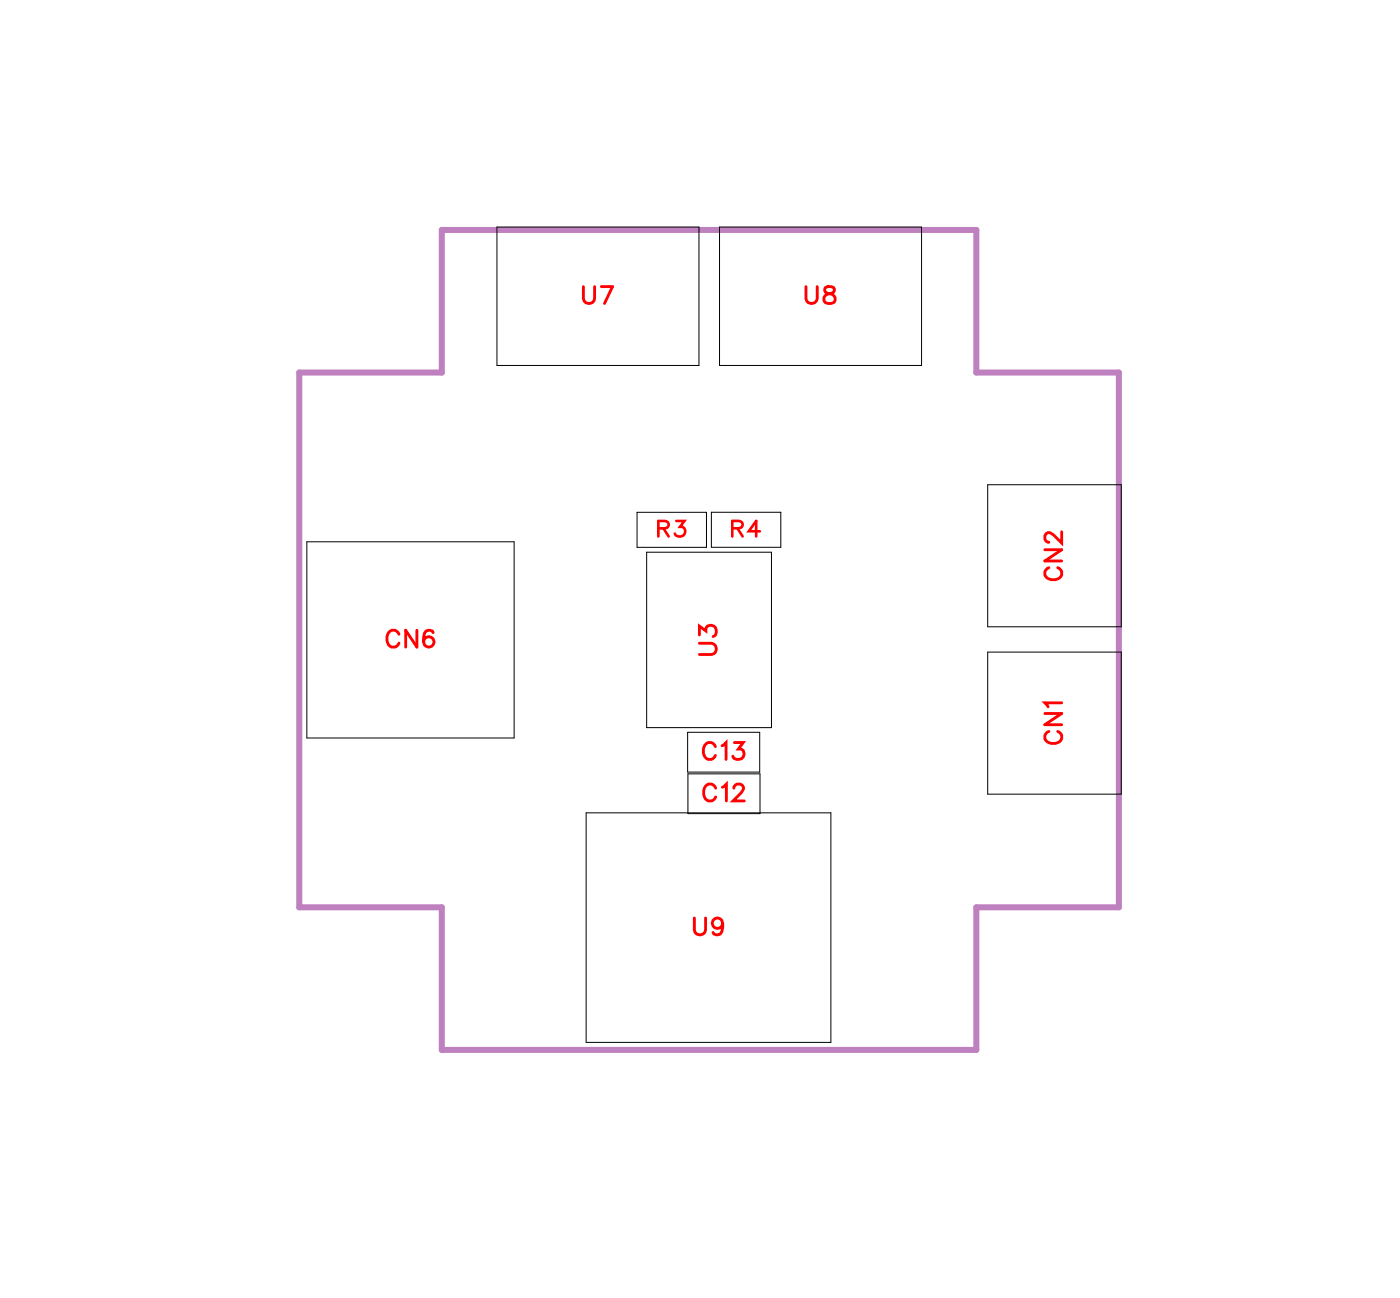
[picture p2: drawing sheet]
<svg xmlns="http://www.w3.org/2000/svg" width="59mm" height="55mm" viewBox="0 0 59 55" stroke-linecap="round" stroke-linejoin="round" font-family="sans-serif">
<path d="M12.6 15.7h6v-6h22.5v6h6v22.5h-6v6h-22.5v-6h-6z" fill="none" stroke="#bf80bf" stroke-width=".25"/>
<path d="M20.9 9.6h8.5v5.8h-8.5zM30.3 9.6h8.5v5.8h-8.5zM12.9 22.8h8.7v8.3h-8.7zM24.7 34.2h10.3v9.7h-10.3zM26.8 21.6h2.9v1.4h-2.9zM27.2 23.2h5.3v7.4h-5.3zM28.9 30.8h3.1v1.7h-3.1zM29 32.6h3v1.6h-3zM29.9 21.6h3v1.4h-3zM41.6 27.4h5.6v6h-5.6zM41.6 20.4h5.6v6h-5.6z" fill="none" stroke="#000" stroke-width=".04"/>
<g fill="none" stroke="#f00" stroke-width=".12">
<path d="M24.6 12.1v.5l.2 .2 .2-.1v-.6M25.3 12.1h.5l-.4 .7M33.9 12.1v.5l.2 .2 .3-.1v-.6M34.8 12.1v.2l.3 .1 .1 .1a.24 .24 0 0 1-.3 .3 .24 .24 0 0 1-.2-.3l.4-.3v-.1zM16.8 26.7a.26 .26 0 0 0-.3-.2 .26 .26 0 0 0-.2 .3v.2a.26 .26 0 0 0 .2 .2 .26 .26 0 0 0 .3-.1M17.5 26.5v.7l-.4-.7v.7M18.2 26.6a.35 .35 0 0 0-.4 .2 .35 .35 0 0 0 .2 .4 .22 .22 0 0 0 .3-.2 .22 .22 0 0 0-.2-.2 .22 .22 0 0 0-.3 .2M29.2 38.6v.5l.2 .2 .3-.1v-.6M29.4 27.1h.5l.3 .2-.1 .2h-.7M29.4 26.7v-.4l.3 .2a.24 .24 0 0 1 .4-.1 .24 .24 0 0 1-.1 .4M30.1 31.4a.26 .26 0 0 0-.3-.2 .26 .26 0 0 0-.2 .3v.2a.26 .26 0 0 0 .2 .3 .26 .26 0 0 0 .3-.2M30.1 33.2a.26 .26 0 0 0-.3-.2 .26 .26 0 0 0-.2 .3v.1a.26 .26 0 0 0 .2 .3 .26 .26 0 0 0 .3-.2"/>
<path d="M30.4 31.4l.2-.2v.8M30.4 33.1l.2-.1v.7M30.4 38.9a.22 .22 0 0 1-.3 .2 .22 .22 0 0 1-.1-.4 .22 .22 0 0 1 .4 0v.2a.34 .34 0 0 1-.3 .4l-.1-.1M30.9 33.2l.1-.2h.2l.1 .1-.1 .3-.3 .3h.4M30.9 31.2h.4l-.2 .3a.24 .24 0 0 1 .2 .4 .25 .25 0 0 1-.5-.1M44 30h.7l-.7 .5h.7M44 23.1h.7l-.7 .5h.7M44.2 30.8a.26 .26 0 0 0-.2 .3 .26 .26 0 0 0 .3 .2h.1a.26 .26 0 0 0 .3-.2 .26 .26 0 0 0-.2-.3M44.2 23.9a.26 .26 0 0 0-.2 .3 .26 .26 0 0 0 .3 .2h.1a.26 .26 0 0 0 .3-.2 .26 .26 0 0 0-.2-.3M44.7 29.6h-.7l.1 .1M44.7 22.4v.4l-.3-.3-.3-.1-.1 .1v.2l.2 .1"/>
</g>
<path d="M27.7 22.2h.4v-.2l-.4-.1v.7M27.9 22.2l.2 .4M28.5 21.9h.3l-.2 .3a.22 .22 0 0 1 .2 .3 .22 .22 0 0 1-.4-.1M30.8 22.2h.4v-.2l-.4-.1v.7M31 22.2l.3 .4M32 22.4h-.5l.3-.5v.7" fill="none" stroke="#f00" stroke-width=".11"/>
<g font-size="1.2" fill="#fff">
<text x="24.5" y="13.1">U7</text>
<text x="33.9" y="13.1">U8</text>
<text x="16.2" y="27.5">CN6</text>
<text x="30.4" y="27.6" transform="rotate(-90 30.4 27.6)">U3</text>
<text x="45" y="24.5" transform="rotate(-90 45 24.5)">CN2</text>
<text x="29.5" y="32.2">C13</text>
<text x="29.6" y="34">C12</text>
<text x="45" y="31.3" transform="rotate(-90 45 31.3)">CN1</text>
<text x="29.2" y="39.6">U9</text>
</g>
<g font-size="1.1" fill="#fff">
<text x="27.7" y="22.8">R3</text>
<text x="30.8" y="22.8">R4</text>
</g>
</svg>
